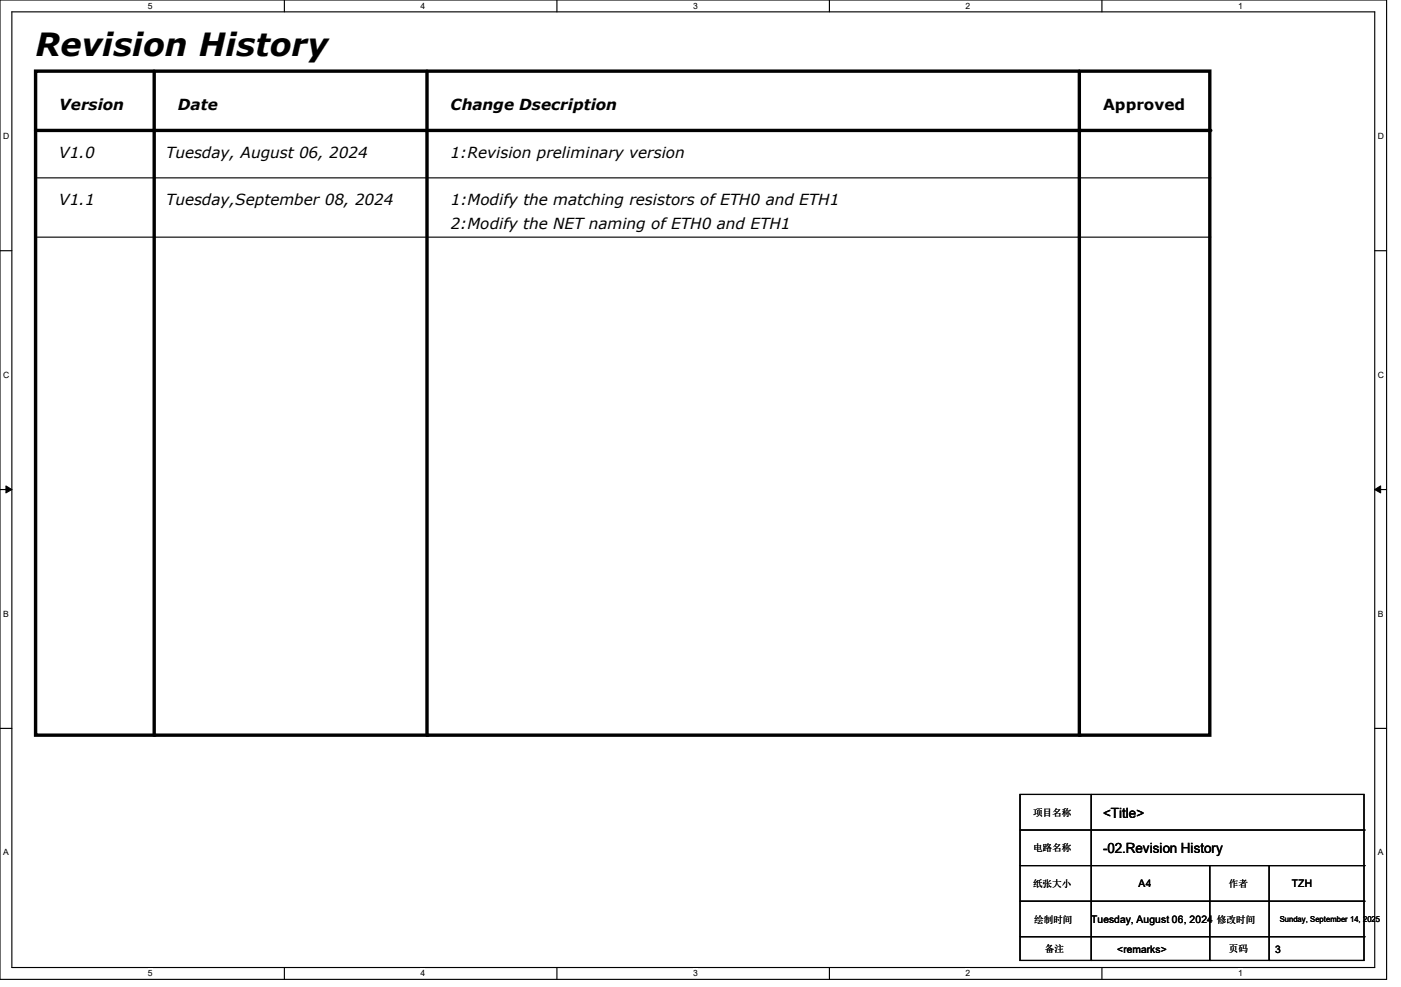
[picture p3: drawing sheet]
<svg xmlns="http://www.w3.org/2000/svg" width="210mm" height="148mm" viewBox="0 0 210 148" stroke-linecap="round" stroke-linejoin="round" font-family="sans-serif">
<path d="M0 0h207.9v146.9h-207.9zM1.8 1.8h204.3v143.3h-204.3z" fill="none" stroke="#000" stroke-width=".17"/>
<g fill="#fff">
<path d="M22.2 .2h.7v1.4h-.7z"/>
<path d="M22.2 145.2h.7v1.4h-.7z"/>
</g>
<path d="M42.6 0v1.8M42.6 145.1v1.8" fill="none" stroke="#000" stroke-width=".17"/>
<g fill="#fff">
<path d="M63 .2h.7v1.4h-.7z"/>
<path d="M63 145.2h.7v1.4h-.7z"/>
</g>
<path d="M83.5 0v1.8M83.5 145.1v1.8" fill="none" stroke="#000" stroke-width=".17"/>
<g fill="#fff">
<path d="M103.9 .2h.7v1.4h-.7z"/>
<path d="M103.9 145.2h.7v1.4h-.7z"/>
</g>
<path d="M124.3 0v1.8M124.3 145.1v1.8" fill="none" stroke="#000" stroke-width=".17"/>
<g fill="#fff">
<path d="M144.7 .2h.7v1.4h-.7z"/>
<path d="M144.7 145.2h.7v1.4h-.7z"/>
</g>
<path d="M165.2 0v1.8M165.2 145.1v1.8" fill="none" stroke="#000" stroke-width=".17"/>
<g fill="#fff">
<path d="M185.6 .2h.7v1.4h-.7z"/>
<path d="M185.6 145.2h.7v1.4h-.7z"/>
<path d="M.5 19.7h.9v1.4h-.9z"/>
<path d="M206.5 19.7h.9v1.4h-.9z"/>
<path d="M.5 55.5h.9v1.4h-.9z"/>
<path d="M206.5 55.5h.9v1.4h-.9z"/>
</g>
<path d="M0 37.6h1.8M206.1 37.6h1.8" fill="none" stroke="#000" stroke-width=".17"/>
<g fill="#fff">
<path d="M.5 91.3h.8v1.4h-.8z"/>
<path d="M206.5 91.3h.8v1.4h-.8z"/>
</g>
<path d="M0 73.4h1.8M206.1 73.4h1.8" fill="none" stroke="#000" stroke-width=".17"/>
<path d="M.9 72.9l.9 .5-.9 .5zM206.1 73.4l.9-.5v1z" fill="#000" stroke="#000" stroke-width=".15"/>
<g fill="#fff">
<path d="M.5 127.1h.8v1.4h-.8z"/>
<path d="M206.5 127.1h.8v1.4h-.8z"/>
</g>
<g fill="none" stroke="#000" stroke-width=".17">
<path d="M5.3 26.7h176.1M5.3 35.6h176.1M181.4 26.7h.1M181.4 35.6h.1M0 109.2h1.8M152.9 119.1h51.6v24.9h-51.6zM163.6 119.1v24.9M206.1 109.2h1.8M152.9 135.1h51.6M152.9 129.8h51.6M152.9 124.5h51.6M181.4 129.8v14.2"/>
<path d="M190.2 129.8v14.2M204.5 135.1h.1M204.5 129.8h.1M204.5 124.5h.1M152.9 140.5h51.6M163.6 144h.1M181.4 144h.1M190.2 144h.1M204.5 140.5h.1"/>
</g>
<path d="M5.3 10.7h176.1v99.5h-176.1zM5.3 19.6h176.1M23.1 10.7v99.5M64 10.7v99.5M161.8 10.7v99.5" fill="none" stroke="#000" stroke-width=".51"/>
<g fill="#000">
<circle cx="181.4" cy="19.6" r=".25"/>
<circle cx="23.1" cy="110.2" r=".25"/>
<circle cx="64" cy="110.2" r=".25"/>
<circle cx="161.8" cy="110.2" r=".25"/>
</g>
<text font-size="4.8" x="5.3" y="8.4">Revision History</text>
<g font-size="2.3">
<text x="8.9" y="16.5">Version</text>
<text x="26.7" y="16.5">Date</text>
<text x="67.6" y="16.5">Change Dsecription</text>
<text x="165.4" y="16.5">Approved</text>
<text x="8.9" y="23.6">V1.0</text>
<text x="24.9" y="23.6">Tuesday, August 06, 2024</text>
<text x="67.6" y="23.6">1:Revision preliminary version</text>
<text x="8.9" y="30.7">V1.1</text>
<text x="24.9" y="30.7">Tuesday,September 08, 2024</text>
<text x="67.6" y="34.3">2:Modify the NET naming of ETH0 and ETH1</text>
<text x="67.6" y="30.7">1:Modify the matching resistors of ETH0 and ETH1</text>
</g>
<g font-size="2.1">
<text x="165.4" y="122.7">&lt;Title&gt;</text>
<text x="165.4" y="127.8">-02.Revision History</text>
</g>
<g font-size="1.6">
<text x="170.7" y="133">A4</text>
<text x="193.6" y="133">TZH</text>
<text x="163.6" y="138.3">Tuesday, August 06, 2024 修改时间</text>
<text x="167.5" y="143">&lt;remarks&gt;</text>
<text x="191.1" y="143">3</text>
</g>
<g font-size="1.4">
<text x="154.9" y="122.3">项目名称</text>
<text x="154.9" y="127.7">电路名称</text>
<text x="154.9" y="133">纸张大小</text>
<text x="184.2" y="133">作者</text>
<text x="155" y="138.3">绘制时间</text>
<text x="156.6" y="142.8">备注</text>
<text x="184.2" y="142.8">页码</text>
</g>
<g font-size="1.3">
<text x="22.2" y="1.3">5</text>
<text x="63" y="1.3">4</text>
<text x="103.9" y="1.3">3</text>
<text x="144.7" y="1.3">2</text>
<text x="185.6" y="1.3">1</text>
<text x=".5" y="20.8">D</text>
<text x="206.5" y="20.8">D</text>
<text x=".5" y="56.6">C</text>
<text x="206.5" y="56.6">C</text>
<text x=".5" y="92.5">B</text>
<text x="206.5" y="92.5">B</text>
<text x=".5" y="128.3">A</text>
<text x="206.5" y="128.3">A</text>
<text x="22.2" y="146.4">5</text>
<text x="63" y="146.4">4</text>
<text x="103.9" y="146.4">3</text>
<text x="144.7" y="146.4">2</text>
<text x="185.6" y="146.4">1</text>
</g>
<text font-size="1.2" x="191.9" y="138.2">Sunday, September 14, 2025</text>
</svg>
